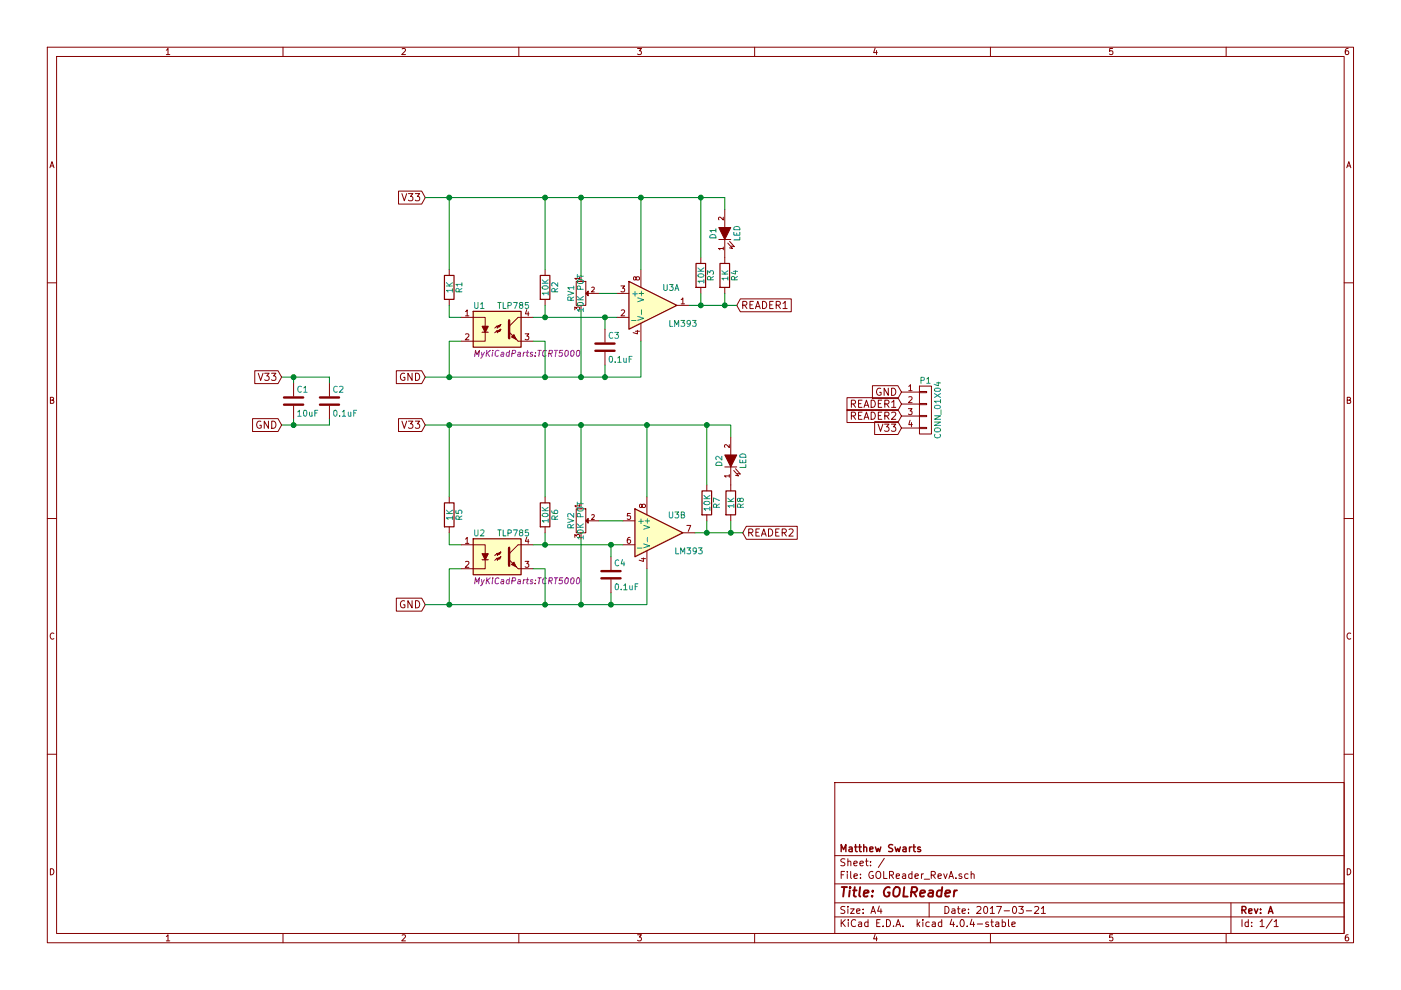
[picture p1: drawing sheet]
EESchema Schematic File Version 2
LIBS:power
LIBS:device
LIBS:transistors
LIBS:conn
LIBS:linear
LIBS:regul
LIBS:74xx
LIBS:cmos4000
LIBS:adc-dac
LIBS:memory
LIBS:xilinx
LIBS:microcontrollers
LIBS:dsp
LIBS:microchip
LIBS:analog_switches
LIBS:motorola
LIBS:texas
LIBS:intel
LIBS:audio
LIBS:interface
LIBS:digital-audio
LIBS:philips
LIBS:display
LIBS:cypress
LIBS:siliconi
LIBS:opto
LIBS:atmel
LIBS:contrib
LIBS:valves
LIBS:GOLReader_RevA-cache
EELAYER 25 0
EELAYER END
$Descr A4 11693 8268
encoding utf-8
Sheet 1 1
Title "GOLReader"
Date "2017-03-21"
Rev "A"
Comp "Matthew Swarts"
Comment1 ""
Comment2 ""
Comment3 ""
Comment4 ""
$EndDescr
$Comp
L TLP785 U1
U 1 1
P 4150 2750
F 0 "U1" H 3950 2950 50  0000 L CNN
F 1 "TLP785" H 4150 2950 50  0000 L CNN
F 2 "MyKiCadParts:TCRT5000" H 3950 2550 50  0000 L CIN
F 3 "" H 4150 2750 50  0000 L CNN
	1    4150 2750
	1    0    0    -1  
$EndComp
Text GLabel 3550 1650 0    60   Input ~ 0
V33
$Comp
L C C2
U 1 1
P 2750 3350
F 0 "C2" H 2775 3450 50  0000 L CNN
F 1 "0.1uF" H 2775 3250 50  0000 L CNN
F 2 "Capacitors_SMD:C_0805" H 2788 3200 50  0001 C CNN
F 3 "" H 2750 3350 50  0000 C CNN
	1    2750 3350
	1    0    0    -1  
$EndComp
$Comp
L R R1
U 1 1
P 3750 2400
F 0 "R1" V 3830 2400 50  0000 C CNN
F 1 "1K" V 3750 2400 50  0000 C CNN
F 2 "Resistors_SMD:R_1206" V 3680 2400 50  0001 C CNN
F 3 "" H 3750 2400 50  0000 C CNN
	1    3750 2400
	1    0    0    -1  
$EndComp
$Comp
L R R2
U 1 1
P 4550 2400
F 0 "R2" V 4630 2400 50  0000 C CNN
F 1 "10K" V 4550 2400 50  0000 C CNN
F 2 "Resistors_SMD:R_1206" V 4480 2400 50  0001 C CNN
F 3 "" H 4550 2400 50  0000 C CNN
	1    4550 2400
	1    0    0    -1  
$EndComp
Text GLabel 3550 3150 0    60   Input ~ 0
GND
$Comp
L POT RV1
U 1 1
P 4850 2450
F 0 "RV1" H 4850 2370 50  0000 C CNN
F 1 "10K POT" H 4850 2450 50  0000 C CNN
F 2 "Potentiometers:Potentiometer_Bourns_3296W_3-8Zoll_Inline_ScrewUp" H 4850 2450 50  0001 C CNN
F 3 "" H 4850 2450 50  0000 C CNN
	1    4850 2450
	0    1    1    0   
$EndComp
$Comp
L LM393 U3
U 1 1
P 5450 2550
F 0 "U3" H 5600 2700 50  0000 C CNN
F 1 "LM393" H 5700 2400 50  0000 C CNN
F 2 "Housings_SOIC:SOIC-8_3.9x4.9mm_Pitch1.27mm" H 5450 2550 50  0001 C CNN
F 3 "" H 5450 2550 50  0000 C CNN
	1    5450 2550
	1    0    0    -1  
$EndComp
$Comp
L LM393 U3
U 2 1
P 5500 4450
F 0 "U3" H 5650 4600 50  0000 C CNN
F 1 "LM393" H 5750 4300 50  0000 C CNN
F 2 "Housings_SOIC:SOIC-8_3.9x4.9mm_Pitch1.27mm" H 5500 4450 50  0001 C CNN
F 3 "" H 5500 4450 50  0000 C CNN
	2    5500 4450
	1    0    0    -1  
$EndComp
$Comp
L C C3
U 1 1
P 5050 2900
F 0 "C3" H 5075 3000 50  0000 L CNN
F 1 "0.1uF" H 5075 2800 50  0000 L CNN
F 2 "Capacitors_SMD:C_0805" H 5088 2750 50  0001 C CNN
F 3 "" H 5050 2900 50  0000 C CNN
	1    5050 2900
	1    0    0    -1  
$EndComp
$Comp
L C C1
U 1 1
P 2450 3350
F 0 "C1" H 2475 3450 50  0000 L CNN
F 1 "10uF" H 2475 3250 50  0000 L CNN
F 2 "Capacitors_SMD:C_1206" H 2488 3200 50  0001 C CNN
F 3 "" H 2450 3350 50  0000 C CNN
	1    2450 3350
	1    0    0    -1  
$EndComp
$Comp
L R R3
U 1 1
P 5850 2300
F 0 "R3" V 5930 2300 50  0000 C CNN
F 1 "10K" V 5850 2300 50  0000 C CNN
F 2 "Resistors_SMD:R_1206" V 5780 2300 50  0001 C CNN
F 3 "" H 5850 2300 50  0000 C CNN
	1    5850 2300
	1    0    0    -1  
$EndComp
$Comp
L R R4
U 1 1
P 6050 2300
F 0 "R4" V 6130 2300 50  0000 C CNN
F 1 "1K" V 6050 2300 50  0000 C CNN
F 2 "Resistors_SMD:R_1206" V 5980 2300 50  0001 C CNN
F 3 "" H 6050 2300 50  0000 C CNN
	1    6050 2300
	1    0    0    -1  
$EndComp
$Comp
L LED D1
U 1 1
P 6050 1950
F 0 "D1" H 6050 2050 50  0000 C CNN
F 1 "LED" H 6050 1850 50  0000 C CNN
F 2 "LEDs:LED-0805" H 6050 1950 50  0001 C CNN
F 3 "" H 6050 1950 50  0000 C CNN
	1    6050 1950
	0    -1   -1   0   
$EndComp
$Comp
L CONN_01X04 P1
U 1 1
P 7725 3425
F 0 "P1" H 7725 3675 50  0000 C CNN
F 1 "CONN_01X04" V 7825 3425 50  0000 C CNN
F 2 "Pin_Headers:Pin_Header_Straight_1x04" H 7725 3425 50  0001 C CNN
F 3 "" H 7725 3425 50  0000 C CNN
	1    7725 3425
	1    0    0    -1  
$EndComp
Text GLabel 6150 2550 2    60   Input ~ 0
READER1
Text GLabel 7525 3375 0    60   Input ~ 0
READER1
Text GLabel 7525 3475 0    60   Input ~ 0
READER2
Text GLabel 7525 3275 0    60   Input ~ 0
GND
Text GLabel 7525 3575 0    60   Input ~ 0
V33
Text GLabel 3550 3550 0    60   Input ~ 0
V33
$Comp
L R R5
U 1 1
P 3750 4300
F 0 "R5" V 3830 4300 50  0000 C CNN
F 1 "1K" V 3750 4300 50  0000 C CNN
F 2 "Resistors_SMD:R_1206" V 3680 4300 50  0001 C CNN
F 3 "" H 3750 4300 50  0000 C CNN
	1    3750 4300
	1    0    0    -1  
$EndComp
$Comp
L TLP785 U2
U 1 1
P 4150 4650
F 0 "U2" H 3950 4850 50  0000 L CNN
F 1 "TLP785" H 4150 4850 50  0000 L CNN
F 2 "MyKiCadParts:TCRT5000" H 3950 4450 50  0000 L CIN
F 3 "" H 4150 4650 50  0000 L CNN
	1    4150 4650
	1    0    0    -1  
$EndComp
$Comp
L R R6
U 1 1
P 4550 4300
F 0 "R6" V 4630 4300 50  0000 C CNN
F 1 "10K" V 4550 4300 50  0000 C CNN
F 2 "Resistors_SMD:R_1206" V 4480 4300 50  0001 C CNN
F 3 "" H 4550 4300 50  0000 C CNN
	1    4550 4300
	1    0    0    -1  
$EndComp
$Comp
L POT RV2
U 1 1
P 4850 4350
F 0 "RV2" H 4850 4270 50  0000 C CNN
F 1 "10K POT" H 4850 4350 50  0000 C CNN
F 2 "Potentiometers:Potentiometer_Bourns_3296W_3-8Zoll_Inline_ScrewUp" H 4850 4350 50  0001 C CNN
F 3 "" H 4850 4350 50  0000 C CNN
	1    4850 4350
	0    1    1    0   
$EndComp
$Comp
L R R7
U 1 1
P 5900 4200
F 0 "R7" V 5980 4200 50  0000 C CNN
F 1 "10K" V 5900 4200 50  0000 C CNN
F 2 "Resistors_SMD:R_1206" V 5830 4200 50  0001 C CNN
F 3 "" H 5900 4200 50  0000 C CNN
	1    5900 4200
	1    0    0    -1  
$EndComp
$Comp
L R R8
U 1 1
P 6100 4200
F 0 "R8" V 6180 4200 50  0000 C CNN
F 1 "1K" V 6100 4200 50  0000 C CNN
F 2 "Resistors_SMD:R_1206" V 6030 4200 50  0001 C CNN
F 3 "" H 6100 4200 50  0000 C CNN
	1    6100 4200
	1    0    0    -1  
$EndComp
$Comp
L LED D2
U 1 1
P 6100 3850
F 0 "D2" H 6100 3950 50  0000 C CNN
F 1 "LED" H 6100 3750 50  0000 C CNN
F 2 "LEDs:LED-0805" H 6100 3850 50  0001 C CNN
F 3 "" H 6100 3850 50  0000 C CNN
	1    6100 3850
	0    -1   -1   0   
$EndComp
Text GLabel 6200 4450 2    60   Input ~ 0
READER2
Text GLabel 3550 5050 0    60   Input ~ 0
GND
Wire Wire Line
	3750 2550 3750 2650
Wire Wire Line
	3750 2650 3850 2650
Wire Wire Line
	4450 2650 5150 2650
Wire Wire Line
	4550 2650 4550 2550
Connection ~ 4550 2650
Wire Wire Line
	5000 2450 5150 2450
Wire Wire Line
	6050 1650 6050 1750
Wire Wire Line
	3550 1650 6050 1650
Wire Wire Line
	3750 2250 3750 1650
Connection ~ 3750 1650
Wire Wire Line
	4550 2250 4550 1650
Connection ~ 4550 1650
Wire Wire Line
	4850 2300 4850 1650
Connection ~ 4850 1650
Wire Wire Line
	5350 2250 5350 1650
Connection ~ 5350 1650
Wire Wire Line
	5850 2150 5850 1650
Connection ~ 5850 1650
Wire Wire Line
	5750 2550 6150 2550
Wire Wire Line
	5850 2450 5850 2550
Connection ~ 5850 2550
Wire Wire Line
	6050 2450 6050 2550
Connection ~ 6050 2550
Wire Wire Line
	3550 3150 5350 3150
Wire Wire Line
	5350 3150 5350 2850
Wire Wire Line
	5050 2750 5050 2650
Connection ~ 5050 2650
Wire Wire Line
	5050 3050 5050 3150
Connection ~ 5050 3150
Wire Wire Line
	4850 2600 4850 3150
Connection ~ 4850 3150
Wire Wire Line
	3850 2850 3750 2850
Wire Wire Line
	3750 2850 3750 3150
Connection ~ 3750 3150
Wire Wire Line
	4450 4550 5200 4550
Wire Wire Line
	4550 4550 4550 4450
Wire Wire Line
	4450 2850 4550 2850
Wire Wire Line
	4550 2850 4550 3150
Connection ~ 4550 3150
Wire Wire Line
	5800 4450 6200 4450
Wire Wire Line
	5900 4450 5900 4350
Wire Wire Line
	6100 4450 6100 4350
Connection ~ 5900 4450
Connection ~ 6100 4450
Wire Wire Line
	3550 3550 6100 3550
Wire Wire Line
	6100 3550 6100 3650
Wire Wire Line
	5900 4050 5900 3550
Connection ~ 5900 3550
Wire Wire Line
	5400 4150 5400 3550
Connection ~ 5400 3550
Wire Wire Line
	5000 4350 5200 4350
Wire Wire Line
	4550 4150 4550 3550
Connection ~ 4550 3550
Wire Wire Line
	4850 4200 4850 3550
Connection ~ 4850 3550
Wire Wire Line
	3750 4150 3750 3550
Connection ~ 3750 3550
Wire Wire Line
	3750 4450 3750 4550
Wire Wire Line
	3750 4550 3850 4550
Wire Wire Line
	3550 5050 5400 5050
Wire Wire Line
	5400 5050 5400 4750
Wire Wire Line
	4850 4500 4850 5050
Connection ~ 4850 5050
Connection ~ 4550 4550
Wire Wire Line
	3850 4750 3750 4750
Wire Wire Line
	3750 4750 3750 5050
Connection ~ 3750 5050
Wire Wire Line
	4450 4750 4550 4750
Wire Wire Line
	4550 4750 4550 5050
Connection ~ 4550 5050
$Comp
L C C4
U 1 1
P 5100 4800
F 0 "C4" H 5125 4900 50  0000 L CNN
F 1 "0.1uF" H 5125 4700 50  0000 L CNN
F 2 "Capacitors_SMD:C_0805" H 5138 4650 50  0001 C CNN
F 3 "" H 5100 4800 50  0000 C CNN
	1    5100 4800
	1    0    0    -1  
$EndComp
Wire Wire Line
	5100 4650 5100 4550
Connection ~ 5100 4550
Wire Wire Line
	5100 4950 5100 5050
Connection ~ 5100 5050
Text GLabel 2350 3150 0    60   Input ~ 0
V33
Text GLabel 2350 3550 0    60   Input ~ 0
GND
Wire Wire Line
	2350 3150 2750 3150
Wire Wire Line
	2450 3150 2450 3200
Wire Wire Line
	2750 3150 2750 3200
Connection ~ 2450 3150
Wire Wire Line
	2350 3550 2750 3550
Wire Wire Line
	2450 3550 2450 3500
Wire Wire Line
	2750 3550 2750 3500
Connection ~ 2450 3550
$EndSCHEMATC
